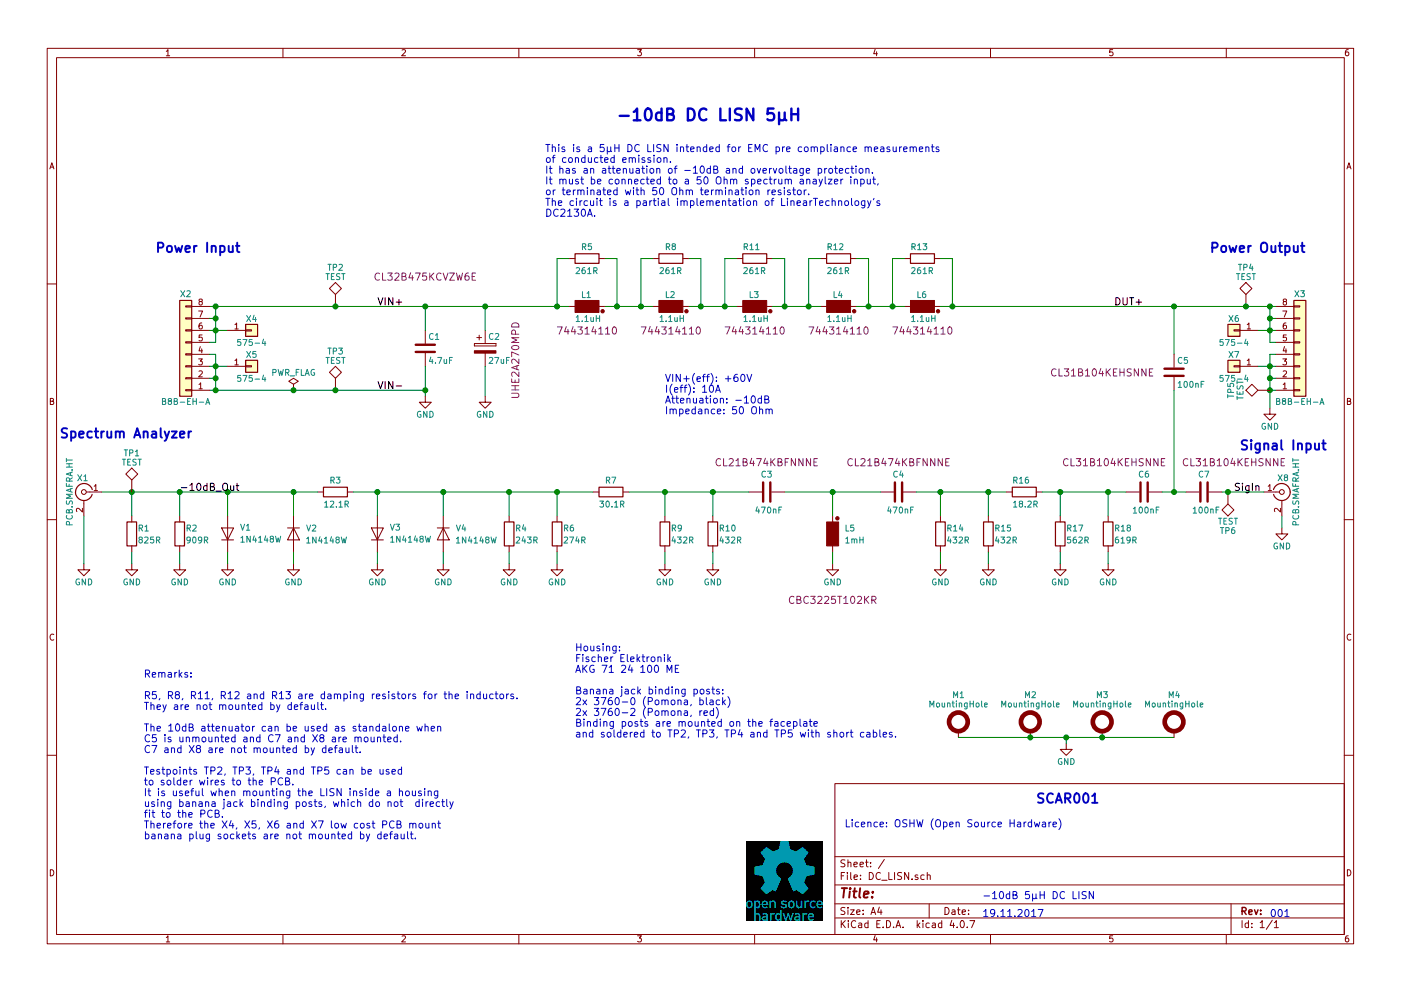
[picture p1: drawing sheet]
EESchema Schematic File Version 2
LIBS:MST_Lib
LIBS:power
LIBS:device
LIBS:switches
LIBS:relays
LIBS:motors
LIBS:transistors
LIBS:conn
LIBS:linear
LIBS:regul
LIBS:74xx
LIBS:cmos4000
LIBS:adc-dac
LIBS:memory
LIBS:xilinx
LIBS:microcontrollers
LIBS:dsp
LIBS:microchip
LIBS:analog_switches
LIBS:motorola
LIBS:texas
LIBS:intel
LIBS:audio
LIBS:interface
LIBS:digital-audio
LIBS:philips
LIBS:display
LIBS:cypress
LIBS:siliconi
LIBS:opto
LIBS:atmel
LIBS:contrib
LIBS:valves
LIBS:DC_LISN-cache
EELAYER 25 0
EELAYER END
$Descr A4 11693 8268
encoding utf-8
Sheet 1 1
Title ""
Date ""
Rev ""
Comp ""
Comment1 ""
Comment2 ""
Comment3 ""
Comment4 ""
$EndDescr
$Comp
L C C1
U 1 1
P 3550 2900
F 0 "C1" H 3575 3000 50  0000 L CNN
F 1 "4.7uF" H 3575 2800 50  0000 L CNN
F 2 "MST_Lib:C_1210" H 3588 2750 50  0001 C CNN
F 3 "" H 3550 2900 50  0001 C CNN
F 4 "Samsung" H 3550 2900 60  0001 C CNN "Hersteller"
F 5 "CL32B475KCVZW6E" H 3550 3500 60  0000 C CNN "Teilenummer"
F 6 "100V" H 3550 2900 60  0001 C CNN "Spannung"
	1    3550 2900
	1    0    0    -1  
$EndComp
$Comp
L C C5
U 1 1
P 9800 3100
F 0 "C5" H 9825 3200 50  0000 L CNN
F 1 "100nF" H 9825 3000 50  0000 L CNN
F 2 "MST_Lib:C_1206" H 9838 2950 50  0001 C CNN
F 3 "" H 9800 3100 50  0001 C CNN
F 4 "Samsung" H 9800 3100 60  0001 C CNN "Hersteller"
F 5 "CL31B104KEHSNNE" H 9200 3100 60  0000 C CNN "Teilenummer"
F 6 "250V" H 9800 3100 60  0001 C CNN "Spannung"
	1    9800 3100
	1    0    0    -1  
$EndComp
$Comp
L C C4
U 1 1
P 7500 4100
F 0 "C4" V 7350 4050 50  0000 L CNN
F 1 "470nF" V 7650 4000 50  0000 L CNN
F 2 "MST_Lib:C_0805" H 7538 3950 50  0001 C CNN
F 3 "" H 7500 4100 50  0001 C CNN
F 4 "Samsung" H 7500 4100 60  0001 C CNN "Hersteller"
F 5 "CL21B474KBFNNNE" V 7250 4100 60  0000 C CNN "Teilenummer"
F 6 "50V" H 7500 4100 60  0001 C CNN "Spannung"
	1    7500 4100
	0    1    1    0   
$EndComp
$Comp
L D V4
U 1 1
P 3700 4450
F 0 "V4" V 3650 4600 50  0000 C CNN
F 1 "1N4148W" V 3750 4550 50  0000 L CNN
F 2 "MST_Lib:V_SOD-123" H 3700 4450 50  0001 C CNN
F 3 "" H 3700 4450 50  0001 C CNN
F 4 "Diodes" H 3700 4450 60  0001 C CNN "Hersteller"
F 5 "1N4148W" H 3700 4450 60  0001 C CNN "Teilenummer"
	1    3700 4450
	0    1    1    0   
$EndComp
$Comp
L GND #PWR01
U 1 1
P 10600 3400
F 0 "#PWR01" H 10600 3150 50  0001 C CNN
F 1 "GND" H 10600 3250 50  0000 C CNN
F 2 "" H 10600 3400 50  0001 C CNN
F 3 "" H 10600 3400 50  0001 C CNN
	1    10600 3400
	1    0    0    -1  
$EndComp
$Comp
L R R18
U 1 1
P 9250 4450
F 0 "R18" H 9300 4500 50  0000 L CNN
F 1 "619R" H 9300 4400 50  0000 L CNN
F 2 "MST_Lib:R_0603" V 9180 4450 50  0001 C CNN
F 3 "" H 9250 4450 50  0001 C CNN
	1    9250 4450
	1    0    0    -1  
$EndComp
$Comp
L R R16
U 1 1
P 8550 4100
F 0 "R16" V 8450 4000 50  0000 L CNN
F 1 "18.2R" V 8650 4000 50  0000 L CNN
F 2 "MST_Lib:R_0603" V 8480 4100 50  0001 C CNN
F 3 "" H 8550 4100 50  0001 C CNN
	1    8550 4100
	0    1    1    0   
$EndComp
$Comp
L R R17
U 1 1
P 8850 4450
F 0 "R17" H 8900 4500 50  0000 L CNN
F 1 "562R" H 8900 4400 50  0000 L CNN
F 2 "MST_Lib:R_0603" V 8780 4450 50  0001 C CNN
F 3 "" H 8850 4450 50  0001 C CNN
	1    8850 4450
	1    0    0    -1  
$EndComp
$Comp
L GND #PWR02
U 1 1
P 8850 4700
F 0 "#PWR02" H 8850 4450 50  0001 C CNN
F 1 "GND" H 8850 4550 50  0000 C CNN
F 2 "" H 8850 4700 50  0001 C CNN
F 3 "" H 8850 4700 50  0001 C CNN
	1    8850 4700
	1    0    0    -1  
$EndComp
$Comp
L GND #PWR03
U 1 1
P 8250 4700
F 0 "#PWR03" H 8250 4450 50  0001 C CNN
F 1 "GND" H 8250 4550 50  0000 C CNN
F 2 "" H 8250 4700 50  0001 C CNN
F 3 "" H 8250 4700 50  0001 C CNN
	1    8250 4700
	1    0    0    -1  
$EndComp
$Comp
L R R15
U 1 1
P 8250 4450
F 0 "R15" H 8300 4500 50  0000 L CNN
F 1 "432R" H 8300 4400 50  0000 L CNN
F 2 "MST_Lib:R_0603" V 8180 4450 50  0001 C CNN
F 3 "" H 8250 4450 50  0001 C CNN
	1    8250 4450
	1    0    0    -1  
$EndComp
$Comp
L R R14
U 1 1
P 7850 4450
F 0 "R14" H 7900 4500 50  0000 L CNN
F 1 "432R" H 7900 4400 50  0000 L CNN
F 2 "MST_Lib:R_0603" V 7780 4450 50  0001 C CNN
F 3 "" H 7850 4450 50  0001 C CNN
	1    7850 4450
	1    0    0    -1  
$EndComp
$Comp
L GND #PWR04
U 1 1
P 7850 4700
F 0 "#PWR04" H 7850 4450 50  0001 C CNN
F 1 "GND" H 7850 4550 50  0000 C CNN
F 2 "" H 7850 4700 50  0001 C CNN
F 3 "" H 7850 4700 50  0001 C CNN
	1    7850 4700
	1    0    0    -1  
$EndComp
$Comp
L GND #PWR05
U 1 1
P 6950 4700
F 0 "#PWR05" H 6950 4450 50  0001 C CNN
F 1 "GND" H 6950 4550 50  0000 C CNN
F 2 "" H 6950 4700 50  0001 C CNN
F 3 "" H 6950 4700 50  0001 C CNN
	1    6950 4700
	1    0    0    -1  
$EndComp
$Comp
L L L5
U 1 1
P 6950 4450
F 0 "L5" H 7050 4500 50  0000 L CNN
F 1 "1mH" H 7050 4400 50  0000 L CNN
F 2 "MST_Lib:L_1210" H 6950 4450 50  0001 C CNN
F 3 "" H 6950 4450 50  0001 C CNN
F 4 "Taiyo Yuden" H 6950 4450 60  0001 C CNN "Hersteller"
F 5 "CBC3225T102KR" H 6950 3900 60  0000 C CNN "Teilenummer"
	1    6950 4450
	1    0    0    -1  
$EndComp
$Comp
L R R7
U 1 1
P 5100 4100
F 0 "R7" V 5000 4050 50  0000 L CNN
F 1 "30.1R" V 5200 4000 50  0000 L CNN
F 2 "MST_Lib:R_0603" V 5030 4100 50  0001 C CNN
F 3 "" H 5100 4100 50  0001 C CNN
	1    5100 4100
	0    1    1    0   
$EndComp
$Comp
L L L1
U 1 1
P 4900 2550
F 0 "L1" V 4800 2500 50  0000 L CNN
F 1 "1.1uH" V 5000 2450 50  0000 L CNN
F 2 "MST_Lib:L_Wuerth_744314110" H 4900 2550 50  0001 C CNN
F 3 "" H 4900 2550 50  0001 C CNN
F 4 "Wuerth" H 4900 2550 60  0001 C CNN "Hersteller"
F 5 "744314110" V 5100 2550 60  0000 C CNN "Teilenummer"
	1    4900 2550
	0    1    1    0   
$EndComp
$Comp
L GND #PWR06
U 1 1
P 5950 4700
F 0 "#PWR06" H 5950 4450 50  0001 C CNN
F 1 "GND" H 5950 4550 50  0000 C CNN
F 2 "" H 5950 4700 50  0001 C CNN
F 3 "" H 5950 4700 50  0001 C CNN
	1    5950 4700
	1    0    0    -1  
$EndComp
$Comp
L R R10
U 1 1
P 5950 4450
F 0 "R10" H 6000 4500 50  0000 L CNN
F 1 "432R" H 6000 4400 50  0000 L CNN
F 2 "MST_Lib:R_0603" V 5880 4450 50  0001 C CNN
F 3 "" H 5950 4450 50  0001 C CNN
	1    5950 4450
	1    0    0    -1  
$EndComp
$Comp
L R R9
U 1 1
P 5550 4450
F 0 "R9" H 5600 4500 50  0000 L CNN
F 1 "432R" H 5600 4400 50  0000 L CNN
F 2 "MST_Lib:R_0603" V 5480 4450 50  0001 C CNN
F 3 "" H 5550 4450 50  0001 C CNN
	1    5550 4450
	1    0    0    -1  
$EndComp
$Comp
L GND #PWR07
U 1 1
P 5550 4700
F 0 "#PWR07" H 5550 4450 50  0001 C CNN
F 1 "GND" H 5550 4550 50  0000 C CNN
F 2 "" H 5550 4700 50  0001 C CNN
F 3 "" H 5550 4700 50  0001 C CNN
	1    5550 4700
	1    0    0    -1  
$EndComp
$Comp
L C C3
U 1 1
P 6400 4100
F 0 "C3" V 6250 4050 50  0000 L CNN
F 1 "470nF" V 6550 4000 50  0000 L CNN
F 2 "MST_Lib:C_0805" H 6438 3950 50  0001 C CNN
F 3 "" H 6400 4100 50  0001 C CNN
F 4 "Samsung" H 6400 4100 60  0001 C CNN "Hersteller"
F 5 "CL21B474KBFNNNE" V 6150 4100 60  0000 C CNN "Teilenummer"
F 6 "50V" H 6400 4100 60  0001 C CNN "Spannung"
	1    6400 4100
	0    1    1    0   
$EndComp
$Comp
L CP C2
U 1 1
P 4050 2900
F 0 "C2" H 4075 3000 50  0000 L CNN
F 1 "27uF" H 4075 2800 50  0000 L CNN
F 2 "MST_Lib:C_Alu_Radial_D8.0mm_P3.50mm" H 4088 2750 50  0001 C CNN
F 3 "" H 4050 2900 50  0001 C CNN
F 4 "Nichicon" H 4050 2900 60  0001 C CNN "Hersteller"
F 5 "UHE2A270MPD" V 4300 2800 60  0000 C CNN "Teilenummer"
F 6 "100V" H 4050 2900 60  0001 C CNN "Spannung"
	1    4050 2900
	1    0    0    -1  
$EndComp
$Comp
L C C6
U 1 1
P 9550 4100
F 0 "C6" V 9400 4050 50  0000 L CNN
F 1 "100nF" V 9700 4000 50  0000 L CNN
F 2 "MST_Lib:C_1206" H 9588 3950 50  0001 C CNN
F 3 "" H 9550 4100 50  0001 C CNN
F 4 "Samsung" H 9550 4100 60  0001 C CNN "Hersteller"
F 5 "CL31B104KEHSNNE" V 9300 3850 60  0000 C CNN "Teilenummer"
F 6 "250V" H 9550 4100 60  0001 C CNN "Spannung"
	1    9550 4100
	0    1    1    0   
$EndComp
$Comp
L L L2
U 1 1
P 5600 2550
F 0 "L2" V 5500 2500 50  0000 L CNN
F 1 "1.1uH" V 5700 2450 50  0000 L CNN
F 2 "MST_Lib:L_Wuerth_744314110" H 5600 2550 50  0001 C CNN
F 3 "" H 5600 2550 50  0001 C CNN
F 4 "Wuerth" H 5600 2550 60  0001 C CNN "Hersteller"
F 5 "744314110" V 5800 2550 60  0000 C CNN "Teilenummer"
	1    5600 2550
	0    1    1    0   
$EndComp
$Comp
L L L3
U 1 1
P 6300 2550
F 0 "L3" V 6200 2500 50  0000 L CNN
F 1 "1.1uH" V 6400 2450 50  0000 L CNN
F 2 "MST_Lib:L_Wuerth_744314110" H 6300 2550 50  0001 C CNN
F 3 "" H 6300 2550 50  0001 C CNN
F 4 "Wuerth" H 6300 2550 60  0001 C CNN "Hersteller"
F 5 "744314110" V 6500 2550 60  0000 C CNN "Teilenummer"
	1    6300 2550
	0    1    1    0   
$EndComp
$Comp
L L L4
U 1 1
P 7000 2550
F 0 "L4" V 6900 2500 50  0000 L CNN
F 1 "1.1uH" V 7100 2450 50  0000 L CNN
F 2 "MST_Lib:L_Wuerth_744314110" H 7000 2550 50  0001 C CNN
F 3 "" H 7000 2550 50  0001 C CNN
F 4 "Wuerth" H 7000 2550 60  0001 C CNN "Hersteller"
F 5 "744314110" V 7200 2550 60  0000 C CNN "Teilenummer"
	1    7000 2550
	0    1    1    0   
$EndComp
$Comp
L L L6
U 1 1
P 7700 2550
F 0 "L6" V 7600 2500 50  0000 L CNN
F 1 "1.1uH" V 7800 2450 50  0000 L CNN
F 2 "MST_Lib:L_Wuerth_744314110" H 7700 2550 50  0001 C CNN
F 3 "" H 7700 2550 50  0001 C CNN
F 4 "Wuerth" H 7700 2550 60  0001 C CNN "Hersteller"
F 5 "744314110" V 7900 2550 60  0000 C CNN "Teilenummer"
	1    7700 2550
	0    1    1    0   
$EndComp
$Comp
L GND #PWR08
U 1 1
P 4050 3300
F 0 "#PWR08" H 4050 3050 50  0001 C CNN
F 1 "GND" H 4050 3150 50  0000 C CNN
F 2 "" H 4050 3300 50  0001 C CNN
F 3 "" H 4050 3300 50  0001 C CNN
	1    4050 3300
	1    0    0    -1  
$EndComp
$Comp
L GND #PWR09
U 1 1
P 3550 3300
F 0 "#PWR09" H 3550 3050 50  0001 C CNN
F 1 "GND" H 3550 3150 50  0000 C CNN
F 2 "" H 3550 3300 50  0001 C CNN
F 3 "" H 3550 3300 50  0001 C CNN
	1    3550 3300
	1    0    0    -1  
$EndComp
$Comp
L GND #PWR010
U 1 1
P 4650 4700
F 0 "#PWR010" H 4650 4450 50  0001 C CNN
F 1 "GND" H 4650 4550 50  0000 C CNN
F 2 "" H 4650 4700 50  0001 C CNN
F 3 "" H 4650 4700 50  0001 C CNN
	1    4650 4700
	1    0    0    -1  
$EndComp
$Comp
L R R6
U 1 1
P 4650 4450
F 0 "R6" H 4700 4500 50  0000 L CNN
F 1 "274R" H 4700 4400 50  0000 L CNN
F 2 "MST_Lib:R_0603" V 4580 4450 50  0001 C CNN
F 3 "" H 4650 4450 50  0001 C CNN
	1    4650 4450
	1    0    0    -1  
$EndComp
$Comp
L R R4
U 1 1
P 4250 4450
F 0 "R4" H 4300 4500 50  0000 L CNN
F 1 "243R" H 4300 4400 50  0000 L CNN
F 2 "MST_Lib:R_0603" V 4180 4450 50  0001 C CNN
F 3 "" H 4250 4450 50  0001 C CNN
	1    4250 4450
	1    0    0    -1  
$EndComp
$Comp
L GND #PWR011
U 1 1
P 4250 4700
F 0 "#PWR011" H 4250 4450 50  0001 C CNN
F 1 "GND" H 4250 4550 50  0000 C CNN
F 2 "" H 4250 4700 50  0001 C CNN
F 3 "" H 4250 4700 50  0001 C CNN
	1    4250 4700
	1    0    0    -1  
$EndComp
$Comp
L D V3
U 1 1
P 3150 4450
F 0 "V3" V 3200 4300 50  0000 C CNN
F 1 "1N4148W" V 3100 4000 50  0000 L CNN
F 2 "MST_Lib:V_SOD-123" H 3150 4450 50  0001 C CNN
F 3 "" H 3150 4450 50  0001 C CNN
F 4 "Diodes" H 3150 4450 60  0001 C CNN "Hersteller"
F 5 "1N4148W" H 3150 4450 60  0001 C CNN "Teilenummer"
	1    3150 4450
	0    -1   -1   0   
$EndComp
$Comp
L R R3
U 1 1
P 2800 4100
F 0 "R3" V 2700 4050 50  0000 L CNN
F 1 "12.1R" V 2900 4000 50  0000 L CNN
F 2 "MST_Lib:R_0603" V 2730 4100 50  0001 C CNN
F 3 "" H 2800 4100 50  0001 C CNN
	1    2800 4100
	0    1    1    0   
$EndComp
$Comp
L GND #PWR012
U 1 1
P 1500 4700
F 0 "#PWR012" H 1500 4450 50  0001 C CNN
F 1 "GND" H 1500 4550 50  0000 C CNN
F 2 "" H 1500 4700 50  0001 C CNN
F 3 "" H 1500 4700 50  0001 C CNN
	1    1500 4700
	1    0    0    -1  
$EndComp
$Comp
L R R2
U 1 1
P 1500 4450
F 0 "R2" H 1550 4500 50  0000 L CNN
F 1 "909R" H 1550 4400 50  0000 L CNN
F 2 "MST_Lib:R_0603" V 1430 4450 50  0001 C CNN
F 3 "" H 1500 4450 50  0001 C CNN
	1    1500 4450
	1    0    0    -1  
$EndComp
$Comp
L R R1
U 1 1
P 1100 4450
F 0 "R1" H 1150 4500 50  0000 L CNN
F 1 "825R" H 1150 4400 50  0000 L CNN
F 2 "MST_Lib:R_0603" V 1030 4450 50  0001 C CNN
F 3 "" H 1100 4450 50  0001 C CNN
	1    1100 4450
	1    0    0    -1  
$EndComp
$Comp
L GND #PWR013
U 1 1
P 1100 4700
F 0 "#PWR013" H 1100 4450 50  0001 C CNN
F 1 "GND" H 1100 4550 50  0000 C CNN
F 2 "" H 1100 4700 50  0001 C CNN
F 3 "" H 1100 4700 50  0001 C CNN
	1    1100 4700
	1    0    0    -1  
$EndComp
Wire Wire Line
	10600 2950 10600 3400
Wire Wire Line
	8850 4700 8850 4600
Wire Wire Line
	8250 4600 8250 4700
Wire Wire Line
	7850 4700 7850 4600
Wire Wire Line
	6950 4700 6950 4600
Wire Wire Line
	5950 4600 5950 4700
Wire Wire Line
	5550 4700 5550 4600
Wire Wire Line
	9800 2550 9800 2950
Wire Wire Line
	9800 3250 9800 4100
Wire Wire Line
	8850 4300 8850 4100
Connection ~ 8850 4100
Connection ~ 9250 4100
Wire Wire Line
	8250 4100 8250 4300
Wire Wire Line
	7850 4300 7850 4100
Connection ~ 8250 4100
Connection ~ 7850 4100
Connection ~ 6950 4100
Wire Wire Line
	1750 2550 4750 2550
Wire Wire Line
	4050 2550 4050 2750
Wire Wire Line
	3550 2750 3550 2550
Connection ~ 4050 2550
Wire Wire Line
	5250 4100 6250 4100
Wire Wire Line
	5950 4300 5950 4100
Connection ~ 5950 4100
Wire Wire Line
	5550 4300 5550 4100
Connection ~ 5550 4100
Wire Wire Line
	4650 4600 4650 4700
Wire Wire Line
	4250 4700 4250 4600
Wire Wire Line
	4650 4300 4650 4100
Wire Wire Line
	4250 4300 4250 4100
Wire Wire Line
	2950 4100 4950 4100
Connection ~ 4650 4100
Wire Wire Line
	1500 4600 1500 4700
Wire Wire Line
	1100 4700 1100 4600
Connection ~ 4250 4100
Wire Wire Line
	3150 4300 3150 4100
Connection ~ 3150 4100
Wire Wire Line
	3700 4300 3700 4100
Connection ~ 3700 4100
Wire Wire Line
	850  4100 2650 4100
Wire Wire Line
	1900 4100 1900 4300
Wire Wire Line
	2450 4300 2450 4100
$Comp
L D V2
U 1 1
P 2450 4450
F 0 "V2" V 2400 4600 50  0000 C CNN
F 1 "1N4148W" V 2500 4550 50  0000 L CNN
F 2 "MST_Lib:V_SOD-123" H 2450 4450 50  0001 C CNN
F 3 "" H 2450 4450 50  0001 C CNN
F 4 "Diodes" H 2450 4450 60  0001 C CNN "Hersteller"
F 5 "1N4148W" H 2450 4450 60  0001 C CNN "Teilenummer"
	1    2450 4450
	0    1    1    0   
$EndComp
$Comp
L D V1
U 1 1
P 1900 4450
F 0 "V1" V 1950 4300 50  0000 C CNN
F 1 "1N4148W" V 1850 4000 50  0000 L CNN
F 2 "MST_Lib:V_SOD-123" H 1900 4450 50  0001 C CNN
F 3 "" H 1900 4450 50  0001 C CNN
F 4 "Diodes" H 1900 4450 60  0001 C CNN "Hersteller"
F 5 "1N4148W" H 1900 4450 60  0001 C CNN "Teilenummer"
	1    1900 4450
	0    -1   -1   0   
$EndComp
$Comp
L GND #PWR014
U 1 1
P 3700 4700
F 0 "#PWR014" H 3700 4450 50  0001 C CNN
F 1 "GND" H 3700 4550 50  0000 C CNN
F 2 "" H 3700 4700 50  0001 C CNN
F 3 "" H 3700 4700 50  0001 C CNN
	1    3700 4700
	1    0    0    -1  
$EndComp
Wire Wire Line
	3700 4700 3700 4600
$Comp
L GND #PWR015
U 1 1
P 3150 4700
F 0 "#PWR015" H 3150 4450 50  0001 C CNN
F 1 "GND" H 3150 4550 50  0000 C CNN
F 2 "" H 3150 4700 50  0001 C CNN
F 3 "" H 3150 4700 50  0001 C CNN
	1    3150 4700
	1    0    0    -1  
$EndComp
Wire Wire Line
	3150 4700 3150 4600
$Comp
L GND #PWR016
U 1 1
P 2450 4700
F 0 "#PWR016" H 2450 4450 50  0001 C CNN
F 1 "GND" H 2450 4550 50  0000 C CNN
F 2 "" H 2450 4700 50  0001 C CNN
F 3 "" H 2450 4700 50  0001 C CNN
	1    2450 4700
	1    0    0    -1  
$EndComp
Wire Wire Line
	2450 4700 2450 4600
$Comp
L GND #PWR017
U 1 1
P 1900 4700
F 0 "#PWR017" H 1900 4450 50  0001 C CNN
F 1 "GND" H 1900 4550 50  0000 C CNN
F 2 "" H 1900 4700 50  0001 C CNN
F 3 "" H 1900 4700 50  0001 C CNN
	1    1900 4700
	1    0    0    -1  
$EndComp
Wire Wire Line
	1900 4700 1900 4600
Wire Wire Line
	1100 4300 1100 4100
Connection ~ 1900 4100
Wire Wire Line
	1500 4300 1500 4100
Connection ~ 1500 4100
Wire Wire Line
	7150 2550 7550 2550
Wire Wire Line
	6450 2550 6850 2550
Wire Wire Line
	5750 2550 6150 2550
Wire Wire Line
	5450 2550 5050 2550
$Comp
L R R5
U 1 1
P 4900 2150
F 0 "R5" V 4800 2100 50  0000 L CNN
F 1 "261R" V 5000 2050 50  0000 L CNN
F 2 "MST_Lib:R_0603" V 4830 2150 50  0001 C CNN
F 3 "" H 4900 2150 50  0001 C CNN
	1    4900 2150
	0    1    1    0   
$EndComp
Wire Wire Line
	4750 2150 4650 2150
Wire Wire Line
	4650 2150 4650 2550
Connection ~ 4650 2550
Wire Wire Line
	5050 2150 5150 2150
Wire Wire Line
	5150 2150 5150 2550
Connection ~ 5150 2550
$Comp
L R R8
U 1 1
P 5600 2150
F 0 "R8" V 5500 2100 50  0000 L CNN
F 1 "261R" V 5700 2050 50  0000 L CNN
F 2 "MST_Lib:R_0603" V 5530 2150 50  0001 C CNN
F 3 "" H 5600 2150 50  0001 C CNN
	1    5600 2150
	0    1    1    0   
$EndComp
Wire Wire Line
	5450 2150 5350 2150
Wire Wire Line
	5350 2150 5350 2550
Wire Wire Line
	5750 2150 5850 2150
Wire Wire Line
	5850 2150 5850 2550
$Comp
L R R11
U 1 1
P 6300 2150
F 0 "R11" V 6200 2050 50  0000 L CNN
F 1 "261R" V 6400 2050 50  0000 L CNN
F 2 "MST_Lib:R_0603" V 6230 2150 50  0001 C CNN
F 3 "" H 6300 2150 50  0001 C CNN
	1    6300 2150
	0    1    1    0   
$EndComp
Wire Wire Line
	6150 2150 6050 2150
Wire Wire Line
	6050 2150 6050 2550
Wire Wire Line
	6450 2150 6550 2150
Wire Wire Line
	6550 2150 6550 2550
$Comp
L R R12
U 1 1
P 7000 2150
F 0 "R12" V 6900 2050 50  0000 L CNN
F 1 "261R" V 7100 2050 50  0000 L CNN
F 2 "MST_Lib:R_0603" V 6930 2150 50  0001 C CNN
F 3 "" H 7000 2150 50  0001 C CNN
	1    7000 2150
	0    1    1    0   
$EndComp
Wire Wire Line
	6850 2150 6750 2150
Wire Wire Line
	6750 2150 6750 2550
Wire Wire Line
	7150 2150 7250 2150
Wire Wire Line
	7250 2150 7250 2550
$Comp
L R R13
U 1 1
P 7700 2150
F 0 "R13" V 7600 2050 50  0000 L CNN
F 1 "261R" V 7800 2050 50  0000 L CNN
F 2 "MST_Lib:R_0603" V 7630 2150 50  0001 C CNN
F 3 "" H 7700 2150 50  0001 C CNN
	1    7700 2150
	0    1    1    0   
$EndComp
Wire Wire Line
	7550 2150 7450 2150
Wire Wire Line
	7450 2150 7450 2550
Wire Wire Line
	7850 2150 7950 2150
Wire Wire Line
	7950 2150 7950 2550
Connection ~ 3550 2550
Wire Wire Line
	1750 3250 3550 3250
Connection ~ 3550 3250
Text Label 3150 2550 0    60   ~ 0
VIN+
Text Label 3150 3250 0    60   ~ 0
VIN-
Text Label 9300 2550 0    60   ~ 0
DUT+
Text Label 1500 4100 0    60   ~ 0
-10dB_Out
Text Notes 5150 1000 0    98   ~ 20
-10dB DC LISN 5µH
Text Notes 4550 1800 0    60   ~ 0
This is a 5µH DC LISN intended for EMC pre compliance measurements\nof conducted emission.\nIt has an attenuation of -10dB and overvoltage protection.\nIt must be connected to a 50 Ohm spectrum anaylzer input,\nor terminated with 50 Ohm termination resistor.\nThe circuit is a partial implementation of LinearTechnology's\nDC2130A.
Text Notes 5550 3450 0    60   ~ 0
VIN+(eff): +60V\nI(eff): 10A\nAttenuation: -10dB\nImpedance: 50 Ohm
Text Notes 8200 7650 0    60   ~ 0
19.11.2017
Text Notes 10600 7650 0    60   ~ 0
001
Text Notes 8200 7500 0    60   ~ 0
-10dB 5µH DC LISN
Text Notes 7050 6900 0    60   ~ 0
Licence: OSHW (Open Source Hardware)
Connection ~ 5350 2550
Connection ~ 5850 2550
Connection ~ 6050 2550
Connection ~ 6550 2550
Connection ~ 6750 2550
Connection ~ 7250 2550
Connection ~ 7450 2550
Connection ~ 7950 2550
Wire Wire Line
	3550 3050 3550 3300
Wire Wire Line
	4050 3050 4050 3300
$Comp
L PWR_FLAG #FLG018
U 1 1
P 2450 3250
F 0 "#FLG018" H 2450 3325 50  0001 C CNN
F 1 "PWR_FLAG" H 2450 3400 50  0000 C CNN
F 2 "" H 2450 3250 50  0001 C CNN
F 3 "" H 2450 3250 50  0001 C CNN
	1    2450 3250
	1    0    0    -1  
$EndComp
Text Notes 1300 2100 0    79   ~ 16
Power Input
Text Notes 500  3650 0    79   ~ 16
Spectrum Analyzer
Text Notes 10100 2100 0    79   ~ 16
Power Output
$Comp
L Conn_01x08 X2
U 1 1
P 1550 2950
F 0 "X2" H 1550 2450 50  0000 C CNN
F 1 "B8B-EH-A" H 1550 3350 50  0000 C CNN
F 2 "MST_Lib:X_JST_EH_B08B-EH-A_08x2.50mm_Straight" H 1550 2950 50  0001 C CNN
F 3 "" H 1550 2950 50  0001 C CNN
F 4 "JST" H 1550 2950 60  0001 C CNN "Hersteller"
F 5 "B8B-EH-A" H 1550 2950 60  0001 C CNN "Teilenummer"
	1    1550 2950
	-1   0    0    1   
$EndComp
$Comp
L Conn_Coaxial X1
U 1 1
P 700 4100
F 0 "X1" H 710 4220 50  0000 C CNN
F 1 "PCB.SMAFRA.HT" V 815 4100 50  0000 C CNN
F 2 "MST_Lib:X_SMA_THT_Jack_Straight_PCB.SMAFRA.HT" H 700 4100 50  0001 C CNN
F 3 "" H 700 4100 50  0001 C CNN
F 4 "Taoglas Limited" H 700 4100 60  0001 C CNN "Hersteller"
F 5 "PCB.SMAFRA.HT" H 700 4100 60  0001 C CNN "Teilenummer"
	1    700  4100
	-1   0    0    -1  
$EndComp
$Comp
L Conn_01x08 X3
U 1 1
P 10850 2950
F 0 "X3" H 10850 2450 50  0000 C CNN
F 1 "B8B-EH-A" H 10850 3350 50  0000 C CNN
F 2 "MST_Lib:X_JST_EH_B08B-EH-A_08x2.50mm_Straight" H 10850 2950 50  0001 C CNN
F 3 "" H 10850 2950 50  0001 C CNN
F 4 "JST" H 10850 2950 60  0001 C CNN "Hersteller"
F 5 "B8B-EH-A" H 10850 2950 60  0001 C CNN "Teilenummer"
	1    10850 2950
	1    0    0    1   
$EndComp
Wire Wire Line
	10500 3050 10650 3050
Wire Wire Line
	10650 3250 10600 3250
Connection ~ 10600 3250
Wire Wire Line
	10650 3150 10600 3150
Connection ~ 10600 3150
Wire Wire Line
	10650 2950 10600 2950
Connection ~ 10600 3050
Wire Wire Line
	10650 2850 10600 2850
Wire Wire Line
	10600 2850 10600 2550
Wire Wire Line
	10650 2650 10600 2650
Connection ~ 10600 2650
Wire Wire Line
	10500 2750 10650 2750
Connection ~ 10600 2750
Connection ~ 10600 2550
Wire Wire Line
	1750 2850 1800 2850
Wire Wire Line
	1800 2850 1800 2550
Connection ~ 1800 2550
Wire Wire Line
	1750 2750 1900 2750
Connection ~ 1800 2750
Wire Wire Line
	1750 2650 1800 2650
Connection ~ 1800 2650
Wire Wire Line
	1750 2950 1800 2950
Wire Wire Line
	1800 2950 1800 3250
Wire Wire Line
	1750 3150 1800 3150
Connection ~ 1800 3150
Wire Wire Line
	1750 3050 1900 3050
Connection ~ 1800 3050
Connection ~ 1800 3250
$Comp
L GND #PWR019
U 1 1
P 700 4700
F 0 "#PWR019" H 700 4450 50  0001 C CNN
F 1 "GND" H 700 4550 50  0000 C CNN
F 2 "" H 700 4700 50  0001 C CNN
F 3 "" H 700 4700 50  0001 C CNN
	1    700  4700
	1    0    0    -1  
$EndComp
Wire Wire Line
	700  4300 700  4700
Connection ~ 1100 4100
$Comp
L GND #PWR020
U 1 1
P 9250 4700
F 0 "#PWR020" H 9250 4450 50  0001 C CNN
F 1 "GND" H 9250 4550 50  0000 C CNN
F 2 "" H 9250 4700 50  0001 C CNN
F 3 "" H 9250 4700 50  0001 C CNN
	1    9250 4700
	1    0    0    -1  
$EndComp
Wire Wire Line
	9250 4700 9250 4600
Connection ~ 2450 3250
$Comp
L Conn_01x01 X4
U 1 1
P 2100 2750
F 0 "X4" H 2100 2850 50  0000 C CNN
F 1 "575-4" H 2100 2650 50  0000 C CNN
F 2 "MST_Lib:X_Keystone_575-4" H 2100 2750 50  0001 C CNN
F 3 "" H 2100 2750 50  0001 C CNN
F 4 "Keystone" H 2100 2750 60  0001 C CNN "Hersteller"
F 5 "575-4" H 2100 2750 60  0001 C CNN "Teilenummer"
	1    2100 2750
	1    0    0    -1  
$EndComp
$Comp
L Conn_01x01 X5
U 1 1
P 2100 3050
F 0 "X5" H 2100 3150 50  0000 C CNN
F 1 "575-4" H 2100 2950 50  0000 C CNN
F 2 "MST_Lib:X_Keystone_575-4" H 2100 3050 50  0001 C CNN
F 3 "" H 2100 3050 50  0001 C CNN
F 4 "Keystone" H 2100 3050 60  0001 C CNN "Hersteller"
F 5 "575-4" H 2100 3050 60  0001 C CNN "Teilenummer"
	1    2100 3050
	1    0    0    -1  
$EndComp
$Comp
L Conn_01x01 X6
U 1 1
P 10300 2750
F 0 "X6" H 10300 2850 50  0000 C CNN
F 1 "575-4" H 10300 2650 50  0000 C CNN
F 2 "MST_Lib:X_Keystone_575-4" H 10300 2750 50  0001 C CNN
F 3 "" H 10300 2750 50  0001 C CNN
F 4 "Keystone" H 10300 2750 60  0001 C CNN "Hersteller"
F 5 "575-4" H 10300 2750 60  0001 C CNN "Teilenummer"
	1    10300 2750
	-1   0    0    -1  
$EndComp
Connection ~ 9800 2550
$Comp
L Conn_01x01 X7
U 1 1
P 10300 3050
F 0 "X7" H 10300 3150 50  0000 C CNN
F 1 "575-4" H 10300 2950 50  0000 C CNN
F 2 "MST_Lib:X_Keystone_575-4" H 10300 3050 50  0001 C CNN
F 3 "" H 10300 3050 50  0001 C CNN
F 4 "Keystone" H 10300 3050 60  0001 C CNN "Hersteller"
F 5 "575-4" H 10300 3050 60  0001 C CNN "Teilenummer"
	1    10300 3050
	-1   0    0    -1  
$EndComp
Wire Wire Line
	7850 2550 10650 2550
$Comp
L TEST TP2
U 1 1
P 2800 2550
F 0 "TP2" H 2800 2850 50  0000 C BNN
F 1 "TEST" H 2800 2800 50  0000 C CNN
F 2 "MST_Lib:TP_MillMax_2501" H 2800 2550 50  0001 C CNN
F 3 "" H 2800 2550 50  0001 C CNN
	1    2800 2550
	1    0    0    -1  
$EndComp
$Comp
L TEST TP3
U 1 1
P 2800 3250
F 0 "TP3" H 2800 3550 50  0000 C BNN
F 1 "TEST" H 2800 3500 50  0000 C CNN
F 2 "MST_Lib:TP_MillMax_2501" H 2800 3250 50  0001 C CNN
F 3 "" H 2800 3250 50  0001 C CNN
	1    2800 3250
	1    0    0    -1  
$EndComp
Connection ~ 2800 2550
Connection ~ 2800 3250
$Comp
L TEST TP4
U 1 1
P 10400 2550
F 0 "TP4" H 10400 2850 50  0000 C BNN
F 1 "TEST" H 10400 2800 50  0000 C CNN
F 2 "MST_Lib:TP_MillMax_2501" H 10400 2550 50  0001 C CNN
F 3 "" H 10400 2550 50  0001 C CNN
	1    10400 2550
	1    0    0    -1  
$EndComp
$Comp
L TEST TP5
U 1 1
P 10600 3250
F 0 "TP5" H 10600 3550 50  0000 C BNN
F 1 "TEST" H 10600 3500 50  0000 C CNN
F 2 "MST_Lib:TP_MillMax_2501" H 10600 3250 50  0001 C CNN
F 3 "" H 10600 3250 50  0001 C CNN
	1    10600 3250
	0    -1   -1   0   
$EndComp
Connection ~ 10400 2550
$Comp
L TEST TP1
U 1 1
P 1100 4100
F 0 "TP1" H 1100 4400 50  0000 C BNN
F 1 "TEST" H 1100 4350 50  0000 C CNN
F 2 "MST_Lib:TP_1mm" H 1100 4100 50  0001 C CNN
F 3 "" H 1100 4100 50  0001 C CNN
	1    1100 4100
	1    0    0    -1  
$EndComp
$Comp
L MountingHole M1
U 1 1
P 8000 6150
F 0 "M1" H 8000 6480 50  0000 C BNN
F 1 "MountingHole" H 8000 6430 50  0000 C CNN
F 2 "MST_Lib:M_MountingHole_3.5mm_Pad_Via" H 8000 6150 50  0001 C CNN
F 3 "" H 8000 6150 50  0001 C CNN
	1    8000 6150
	1    0    0    -1  
$EndComp
$Comp
L MountingHole M2
U 1 1
P 8600 6150
F 0 "M2" H 8600 6480 50  0000 C BNN
F 1 "MountingHole" H 8600 6430 50  0000 C CNN
F 2 "MST_Lib:M_MountingHole_3.5mm_Pad_Via" H 8600 6150 50  0001 C CNN
F 3 "" H 8600 6150 50  0001 C CNN
	1    8600 6150
	1    0    0    -1  
$EndComp
$Comp
L MountingHole M3
U 1 1
P 9200 6150
F 0 "M3" H 9200 6480 50  0000 C BNN
F 1 "MountingHole" H 9200 6430 50  0000 C CNN
F 2 "MST_Lib:M_MountingHole_3.5mm_Pad_Via" H 9200 6150 50  0001 C CNN
F 3 "" H 9200 6150 50  0001 C CNN
	1    9200 6150
	1    0    0    -1  
$EndComp
$Comp
L MountingHole M4
U 1 1
P 9800 6150
F 0 "M4" H 9800 6480 50  0000 C BNN
F 1 "MountingHole" H 9800 6430 50  0000 C CNN
F 2 "MST_Lib:M_MountingHole_3.5mm_Pad_Via" H 9800 6150 50  0001 C CNN
F 3 "" H 9800 6150 50  0001 C CNN
	1    9800 6150
	1    0    0    -1  
$EndComp
$Comp
L GND #PWR021
U 1 1
P 8900 6200
F 0 "#PWR021" H 8900 5950 50  0001 C CNN
F 1 "GND" H 8900 6050 50  0000 C CNN
F 2 "" H 8900 6200 50  0001 C CNN
F 3 "" H 8900 6200 50  0001 C CNN
	1    8900 6200
	1    0    0    -1  
$EndComp
Wire Wire Line
	8000 6150 9800 6150
Connection ~ 9200 6150
Connection ~ 8600 6150
Wire Wire Line
	8900 6150 8900 6200
Connection ~ 2450 4100
Text Notes 4800 6150 0    60   ~ 0
Housing:\nFischer Elektronik\nAKG 71 24 100 ME\n\nBanana jack binding posts:\n2x 3760-0 (Pomona, black)\n2x 3760-2 (Pomona, red)\nBinding posts are mounted on the faceplate\nand soldered to TP2, TP3, TP4 and TP5 with short cables.
Text Notes 8650 6700 0    79   ~ 16
SCAR001
$Comp
L Conn_Coaxial X8
U 1 1
P 10700 4100
F 0 "X8" H 10710 4220 50  0000 C CNN
F 1 "PCB.SMAFRA.HT" V 10815 4100 50  0000 C CNN
F 2 "MST_Lib:X_SMA_THT_Jack_Straight_PCB.SMAFRA.HT" H 10700 4100 50  0001 C CNN
F 3 "" H 10700 4100 50  0001 C CNN
F 4 "Taoglas Limited" H 10700 4100 60  0001 C CNN "Hersteller"
F 5 "PCB.SMAFRA.HT" H 10700 4100 60  0001 C CNN "Teilenummer"
	1    10700 4100
	1    0    0    -1  
$EndComp
Wire Wire Line
	10200 4100 10550 4100
Text Label 10300 4100 0    60   ~ 0
SigIn
$Comp
L GND #PWR022
U 1 1
P 10700 4400
F 0 "#PWR022" H 10700 4150 50  0001 C CNN
F 1 "GND" H 10700 4250 50  0000 C CNN
F 2 "" H 10700 4400 50  0001 C CNN
F 3 "" H 10700 4400 50  0001 C CNN
	1    10700 4400
	1    0    0    -1  
$EndComp
Wire Wire Line
	10700 4400 10700 4300
$Comp
L C C7
U 1 1
P 10050 4100
F 0 "C7" V 9900 4050 50  0000 L CNN
F 1 "100nF" V 10200 4000 50  0000 L CNN
F 2 "MST_Lib:C_1206" H 10088 3950 50  0001 C CNN
F 3 "" H 10050 4100 50  0001 C CNN
F 4 "Samsung" H 10050 4100 60  0001 C CNN "Hersteller"
F 5 "CL31B104KEHSNNE" V 9800 4350 60  0000 C CNN "Teilenummer"
F 6 "250V" H 10050 4100 60  0001 C CNN "Spannung"
	1    10050 4100
	0    1    1    0   
$EndComp
Wire Wire Line
	6950 4300 6950 4100
Wire Wire Line
	6550 4100 7350 4100
Wire Wire Line
	7650 4100 8400 4100
Wire Wire Line
	8700 4100 9400 4100
Wire Wire Line
	9250 4300 9250 4100
Wire Wire Line
	9700 4100 9900 4100
Connection ~ 9800 4100
Text Notes 1200 7000 0    60   ~ 0
Remarks:\n\nR5, R8, R11, R12 and R13 are damping resistors for the inductors.\nThey are not mounted by default.\n\nThe 10dB attenuator can be used as standalone when\nC5 is unmounted and C7 and X8 are mounted.\nC7 and X8 are not mounted by default.\n\nTestpoints TP2, TP3, TP4 and TP5 can be used\nto solder wires to the PCB.\nIt is useful when mounting the LISN inside a housing\nusing banana jack binding posts, which do not  directly\nfit to the PCB.\nTherefore the X4, X5, X6 and X7 low cost PCB mount\nbanana plug sockets are not mounted by default.
$Comp
L TEST TP6
U 1 1
P 10250 4100
F 0 "TP6" H 10250 4400 50  0000 C BNN
F 1 "TEST" H 10250 4350 50  0000 C CNN
F 2 "MST_Lib:TP_1mm" H 10250 4100 50  0001 C CNN
F 3 "" H 10250 4100 50  0001 C CNN
	1    10250 4100
	1    0    0    1   
$EndComp
Connection ~ 10250 4100
Connection ~ 8900 6150
Text Notes 10350 3750 0    79   ~ 16
Signal Input
$EndSCHEMATC
